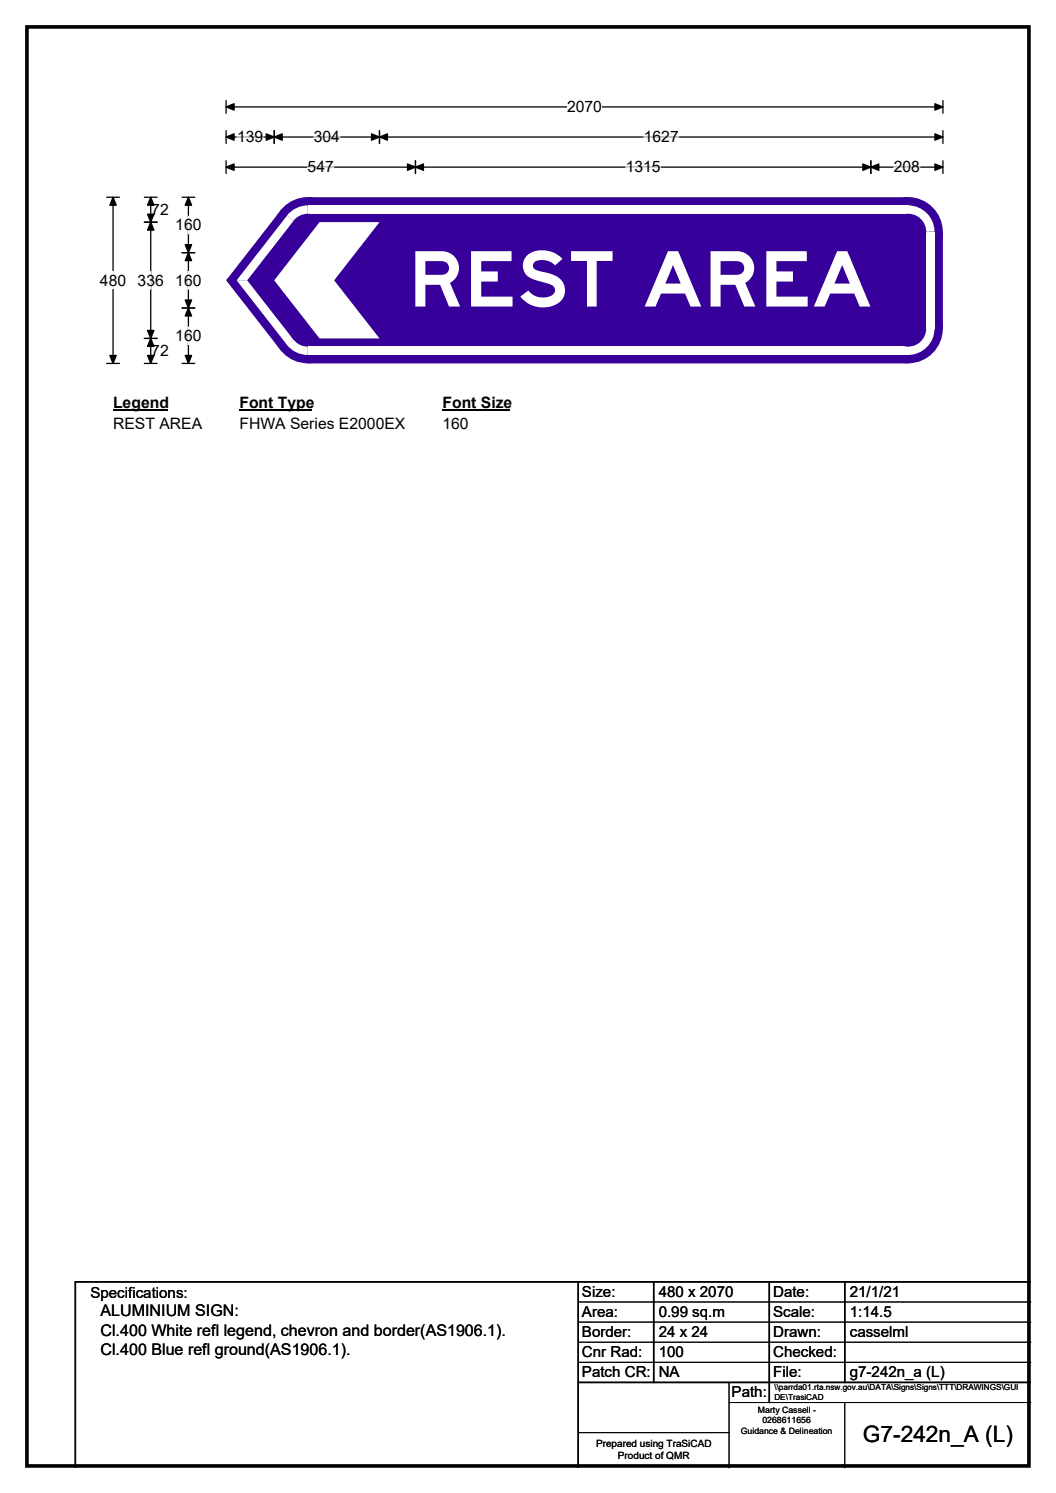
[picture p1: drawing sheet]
<svg xmlns="http://www.w3.org/2000/svg" width="210mm" height="297mm" viewBox="0 0 210 297" stroke-linecap="round" stroke-linejoin="round" font-family="sans-serif">
<path d="M5.4 5.4h199.2v286.3h-199.2z" fill="none" stroke="#000" stroke-width=".72"/>
<path d="M45 21.3h142.5M45 20v2.5M187.5 20v2.5" fill="none" stroke="#000" stroke-width=".25"/>
<path d="M45 21.3l1.5-.7v1.3zM185.9 20.6l1.6 .7-1.6 .6z" fill="#000" stroke="#000" stroke-width=".25"/>
<path d="M112.8 19.5h6.9v3.5h-6.9z" fill="#fff"/>
<g fill="none" stroke="#000" stroke-width=".25">
<path d="M21.2 39.2h2.5M22.5 39.2v33.1M45 27.3h142.5M45 26v2.5M45 32v2.5M45 33.3h142.5M54.5 26v2.5M75.5 26v2.5M82.6 32v2.5M173.2 32v2.5M187.5 26v2.5M187.5 32v2.5"/>
<path d="M21.2 72.3h2.5"/>
</g>
<g fill="#000" stroke="#000" stroke-width=".25">
<path d="M22.5 39.2l.6 1.6h-1.3zM45 27.3l1.5-.7v1.3zM45 33.3l1.5-.7v1.3zM54.5 27.3l1.6-.7v1.3zM52.9 26.6l1.6 .7-1.6 .6zM73.9 26.6l1.6 .7-1.6 .6zM75.5 27.3l1.5-.7v1.3zM82.6 33.3l1.6-.7v1.3zM81 32.6l1.6 .7-1.6 .6zM171.6 32.6l1.6 .7-1.6 .6zM173.2 33.3l1.6-.7v1.3zM185.9 26.6l1.6 .7-1.6 .6z"/>
<path d="M185.9 32.6l1.6 .7-1.6 .6zM21.8 70.7h1.3l-.6 1.6z"/>
</g>
<path d="M47.1 27.3h5.2M61.2 33.3h5.2M62.4 27.3h5.2M124.4 33.3h7M128 27.3h7M177.7 33.3h5.2" fill="none" stroke="#fff" stroke-width=".25"/>
<path d="M19.9 54h5.2v3.5h-5.2z" fill="#fff"/>
<path d="M28.7 39.2h2.5M30 39.2v33.1M36.2 39.2h2.5M37.5 39.2v33.1M28.7 44.2h2.5M36.2 50.3h2.5M28.7 67.3h2.5M28.7 72.3h2.5M36.2 72.3h2.5M36.2 61.3h2.5" fill="none" stroke="#000" stroke-width=".25"/>
<path d="M30 39.2l.6 1.6h-1.3zM37.5 39.2l.6 1.6h-1.3zM30 44.2l.6 1.6h-1.3zM29.3 42.6h1.3l-.6 1.6zM37.5 50.3l.6 1.6h-1.3zM36.8 48.7h1.3l-.6 1.6zM29.3 65.7h1.3l-.6 1.6zM30 67.3l.6 1.6h-1.3zM29.3 70.7h1.3l-.6 1.6zM36.8 59.7h1.3l-.6 1.6zM37.5 61.3l.6 1.6h-1.3zM36.8 70.7h1.3l-.6 1.6z" fill="#000" stroke="#000" stroke-width=".25"/>
<path d="M30 54v3.5M37.5 43v3.5M37.5 54v3.5M37.5 65v3.5" fill="none" stroke="#fff" stroke-width=".25"/>
<path d="M22.5 78.3h10.7v3.5h-10.7z" fill="#fff"/>
<path d="M22.5 81.6h10.7" fill="none" stroke="#000" stroke-width=".32"/>
<path d="M47.6 78.3h14.4v3.5h-14.4z" fill="#fff"/>
<path d="M47.6 81.6h14.4" fill="none" stroke="#000" stroke-width=".32"/>
<path d="M88 78.3h13.5v3.5h-13.5z" fill="#fff"/>
<path d="M88 81.6h13.5" fill="none" stroke="#000" stroke-width=".32"/>
<g fill="#fff">
<path d="M22.5 82.5h17.6v3.5h-17.6z"/>
<path d="M47.6 82.5h32.9v3.5h-32.9z"/>
<path d="M88 82.5h5.2v3.5h-5.2z"/>
</g>
<g fill="#37009b">
<path d="M55.8 41.9l5.4-2.7h119.4l6.9 6.9v19.3l-6.9 6.9h-119.4l-5.4-2.7-10.7-13.6v-.4z" fill-rule="evenodd"/>
<circle cx="61.2" cy="46.1" r="6.9"/>
<circle cx="45.4" cy="55.7" r=".34"/>
<circle cx="61.2" cy="65.4" r="6.9"/>
<circle cx="180.6" cy="65.4" r="6.9"/>
<circle cx="180.6" cy="46.1" r="6.9"/>
</g>
<g fill="#fff">
<path d="M61.2 40.9h119.4v1.6h-119.4z" fill-rule="evenodd"/>
<path d="M57.5 42.4a5.2 5.2 0 0 1 3.7-1.5v5.2l-4.1-3.2z" fill-rule="evenodd"/>
</g>
<circle cx="61.2" cy="46.1" r="3.6" fill="#37009b"/>
<g fill="#fff">
<path d="M57.1 42.9l1.3 1-9.3 11.9h-2z"/>
<path d="M47.1 55.8h2l9.3 11.8-1.3 1z"/>
<path d="M57 68.6l4.2-3.2v5.2a5.3 5.3 0 0 1-4.2-2z" fill-rule="evenodd"/>
</g>
<circle cx="61.2" cy="65.4" r="3.6" fill="#37009b"/>
<g fill="#fff">
<path d="M61.2 69h119.4v1.6h-119.4z" fill-rule="evenodd"/>
<path d="M180.6 65.4l5.2-.1a5.2 5.2 0 0 1-5.2 5.3z" fill-rule="evenodd"/>
</g>
<circle cx="180.6" cy="65.4" r="3.6" fill="#37009b"/>
<g fill="#fff">
<path d="M184.2 46.1h1.6v19.3h-1.6z" fill-rule="evenodd"/>
<path d="M180.6 40.9a5.2 5.2 0 0 1 5.2 5.2h-5.2z" fill-rule="evenodd"/>
</g>
<circle cx="180.6" cy="46.1" r="3.6" fill="#37009b"/>
<path d="M63.5 44.2h12l-9.1 11.6 9.1 11.5h-12l-9-11.5z" fill-rule="evenodd" fill="#fff"/>
<path d="M115 255v37M130 255v20M153 255v24M168 255v20M205 255h-190v37M115 275h90" fill="none" stroke="#000" stroke-width=".3"/>
<path d="M115 259h90M115 263h90M115 267h90M115 271h90M145 279h60M145 275v17M168 279v13M115 285h30" fill="none" stroke="#000" stroke-width=".2"/>
<text font-size="15.3" fill="#fff" x="81.2" y="61">REST AREA</text>
<text font-size="4.5" x="171.6" y="286.9">G7-242n_A (L)</text>
<g font-size="3.2">
<text x="20" y="261.9">ALUMINIUM SIGN:</text>
<text x="20" y="265.7">Cl.400 White refl legend, chevron and border(AS1906.1).</text>
<text x="20" y="269.6">Cl.400 Blue refl ground(AS1906.1).</text>
</g>
<g font-size="3.1">
<text x="112.8" y="22.3">2070</text>
<text x="47.1" y="28.3">139</text>
<text x="62.4" y="28.3">304</text>
<text x="128" y="28.3">1627</text>
<text x="61.2" y="34.3">547</text>
<text x="124.4" y="34.3">1315</text>
<text x="177.7" y="34.3">208</text>
<text x="30.1" y="42.8">72</text>
<text x="34.9" y="45.8">160</text>
<text x="19.9" y="56.8">480</text>
<text x="27.4" y="56.8">336</text>
<text x="34.9" y="56.8">160</text>
<text x="30.1" y="70.9">72</text>
<text x="34.9" y="67.8">160</text>
<text x="22.5" y="81.1">Legend</text>
<text x="47.6" y="81.1">Font Type</text>
<text x="88" y="81.1">Font Size</text>
<text x="22.5" y="85.3">REST AREA</text>
<text x="47.6" y="85.3">FHWA Series E2000EX</text>
<text x="88" y="85.3">160</text>
</g>
<g font-size="3">
<text x="115.7" y="258">Size:</text>
<text x="131" y="258">480 x 2070</text>
<text x="153.7" y="258">Date:</text>
<text x="169" y="258">21/1/21</text>
<text x="18" y="258.2">Specifications:</text>
<text x="115.7" y="262">Area:</text>
<text x="131" y="262">0.99 sq.m</text>
<text x="153.7" y="262">Scale:</text>
<text x="169" y="262">1:14.5</text>
<text x="115.7" y="266">Border:</text>
<text x="115.7" y="270">Cnr Rad:</text>
<text x="131" y="266">24 x 24</text>
<text x="131" y="270">100</text>
<text x="153.7" y="266">Drawn:</text>
<text x="153.7" y="270">Checked:</text>
<text x="169" y="266">casselml</text>
<text x="115.7" y="274">Patch CR:</text>
<text x="131" y="274">NA</text>
<text x="153.7" y="274">File:</text>
<text x="169" y="274">g7-242n_a (L)</text>
<text x="145.5" y="278">Path:</text>
</g>
<g font-size="2">
<text x="118.5" y="287.8">Prepared using TraSiCAD</text>
<text x="122.9" y="290.2">Product of QMR</text>
</g>
<g font-size="1.7">
<text x="150.7" y="281.1">Marty Cassell -</text>
<text x="147.3" y="285.2">Guidance &amp; Delineation</text>
<text x="151.6" y="283.1">0268611656</text>
</g>
<g font-size="1.6">
<text x="154" y="276.6">\\parrda01.rta.nsw.gov.au\DATA\Signs\Signs\TTT\DRAWINGS\GUI</text>
<text x="154" y="278.5">DE\TrasiCAD</text>
</g>
</svg>
